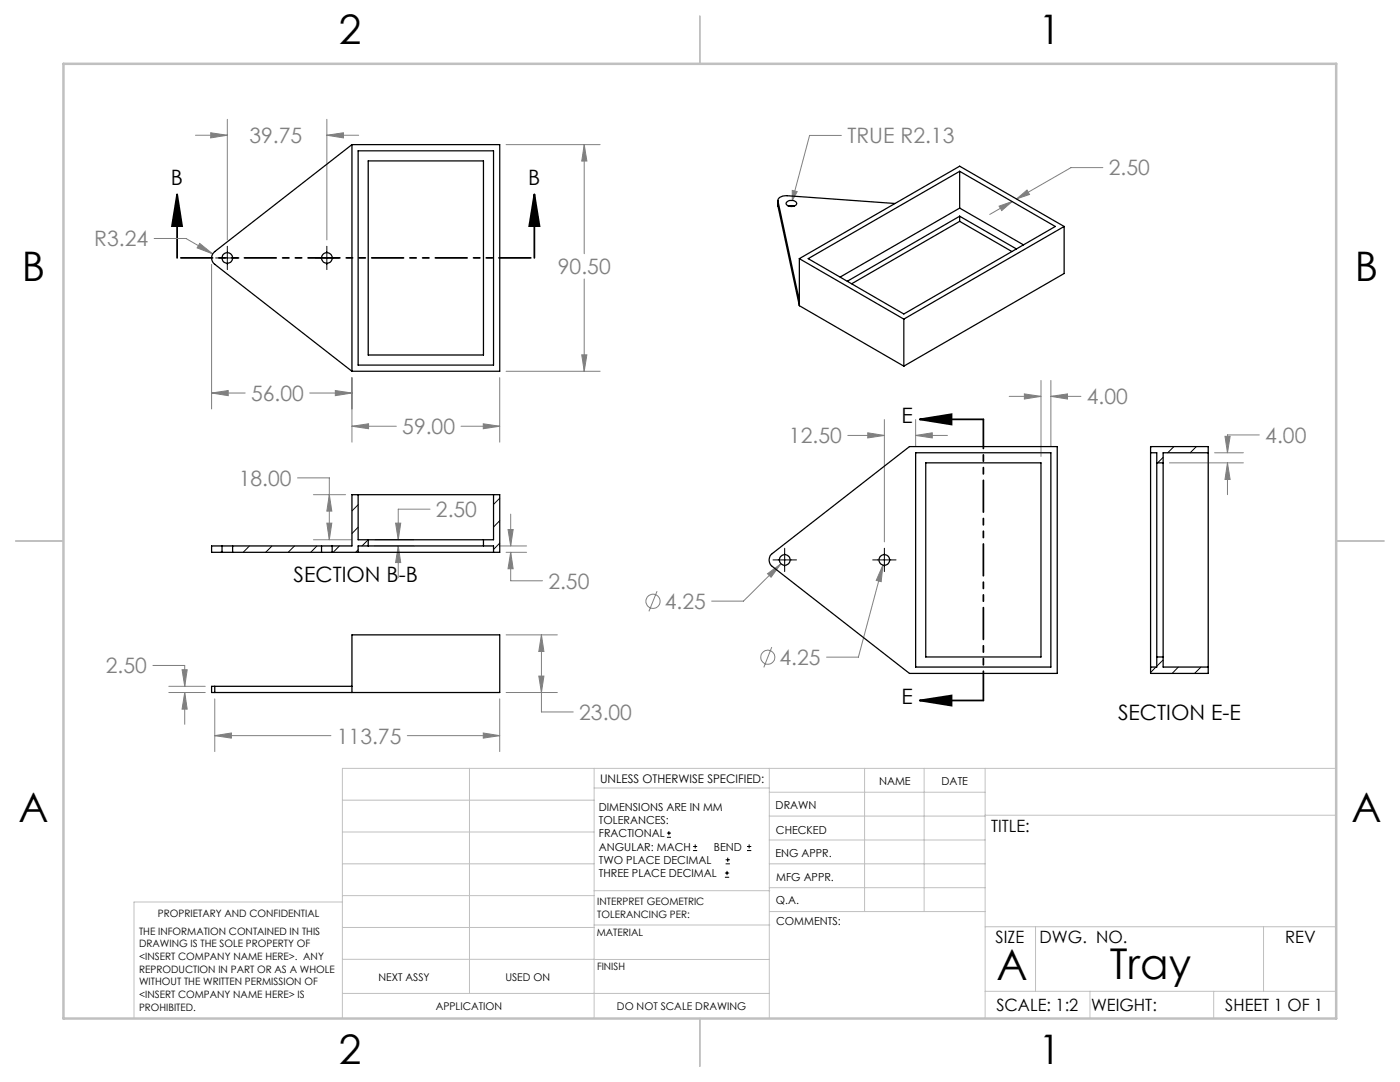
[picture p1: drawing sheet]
<svg xmlns="http://www.w3.org/2000/svg" width="279mm" height="216mm" viewBox="0 0 279 216" stroke-linecap="round" stroke-linejoin="round" font-family="sans-serif">
<g fill="none" stroke="#808080" stroke-width=".2">
<path d="M39 27h6.4M42.1 26.5l3.3 .5-3.3 .5zM45.4 23.8v24.1M65.2 23.8v24.1M65.2 27h6.4M65.2 27l3.3-.5v1zM101 28.9h18.8M116.6 28.9v21.7M116.6 28.9l.5 3.2h-1zM158.1 38l1 .2-1 1.8zM167.9 27h-6.3l-3.5 13M202.9 39.7l2.1-1.8 .5 .9z"/>
<path d="M220.1 33.4h-6.4l-10.8 6.3M30.8 47.6h6.3l5.3 3.1M39.9 48.6l2.5 2.1-3.1-1.2zM42.2 52.7v28.9M116.6 55.7v18.4M199.4 41.1l2.6-.9-2.1 1.8zM202 40.2l-4.5 2.6M42.2 78.4h6.7M42.2 78.4l3.3-.5v1.1zM61.8 78.4h8.4M66.9 77.9l3.3 .5-3.3 .6zM70.2 75.4v12.8"/>
<path d="M99.7 75.4v12.8M101 74.1h18.8M116.1 70.8h1l-.5 3.3zM201.4 79.1h6.4M204.4 78.6l3.4 .5-3.4 .5zM207.8 75.9v15.2M209.7 75.9v13.2M209.7 79.1h6M209.7 79.1l3.3-.5v1zM59.4 95.4h6.3v12.3M62.5 98.7h6.5M65.7 98.7l.5 3.3h-1z"/>
<path d="M70.2 85.1h8.9M70.2 85.1l3.4-.5v.9zM92 85.1h7.7M96.4 84.6l3.3 .5-3.3 .4zM169.2 86.9h7.3M173.2 86.4l3.3 .5-3.3 .5zM176.5 83.7v24.4M182.7 83.7v5.4M182.7 86.9h6.4M182.7 86.9l3.4-.5v1zM233.4 92.4h14.7M242.4 90.3h5.7"/>
<path d="M244.5 87.1h1l-.5 3.2zM245 92.4l.5 3.3h-1zM245 92.4v6.3M251.3 86.8h-6.3v3.5M62.5 107.7h7.7M65.2 104.4h1l-.5 3.3zM74.8 107.7h7.9M74.8 108.9h7.9M79 104.4h1l-.5 3.3zM79.5 108.9v6.4M79.5 108.9l.5 3.4h-1zM85.8 101.6h-6.3v6.1"/>
<path d="M99.8 108.9h5.3M101 110.2h4.1M101.4 105.7h1l-.5 3.2zM101.9 110.2v5.7h6.4M101.9 102.6v6.3M101.9 110.2l.5 3.3h-1zM131.1 118l-1.6 4M153.2 114.5l2.7-2-2 2.7zM155.9 112.5l-7.5 7.4h-6.4M176.2 112.7l-4.9 18.4h-6.3M176.2 112.7l-.3 3.4-1-.3zM30.5 132.8h6.4v4.1"/>
<path d="M33.7 138.2h7.3M33.7 136.9h7.3M36.3 133.6h1.1l-.5 3.3zM36.9 138.2v6.3M36.9 138.2l.5 3.3h-1.1zM42.9 139.5v10.5M99.7 139.5v10.5M101 126.7h10.2M101 138.2h10.2M107.5 134.9h1l-.4 3.3zM108.1 126.7v15.4h6.3M108.1 126.7l.4 3.3h-1z"/>
<path d="M154 129.1l-1.6 4.1M42.9 146.8h23.1M42.9 146.8l3.3-.5v1zM81.3 146.8h18.4M96.4 146.3l3.3 .5-3.3 .5z"/>
<circle cx="130.3" cy="120" r="1.41"/>
<circle cx="153.2" cy="131.1" r="1.41"/>
</g>
<g fill="none" stroke="#000" stroke-width=".2">
<path d="M43 51.5h4.7M45.4 49.1v4.7M62.9 51.5h4.7M65.2 49.1v4.7M154.3 111.7h4.7M156.6 109.4v4.7M174.2 111.7h4.6M176.5 109.4v4.7M133.1 167.1h.8M133.1 166.2h.8M133.5 165.8v.9M138.3 169.7h.8"/>
<path d="M138.3 168.9h.8M138.7 168.5v.8M144.7 175h.8M144.7 174.2h.8M144.8 172.4h.9M144.8 171.6h.9M145.1 173.8v.8M145.2 171.1v.9M149.1 169.7h.8M149.1 168.9h.8M149.5 168.5v.8"/>
</g>
<path d="M35.3 38.8l1 6.3h-2zM35.3 38.8v12.7M106.6 38.8l1.1 6.3h-2.1zM106.6 38.8v12.7M183.6 83.7l6.3-1v2zM183.6 83.7h12.7M183.6 139.8l6.3-1v2zM183.6 139.8h12.7" fill="none" stroke="#000" stroke-width=".35"/>
<path d="M106.7 51.5h-71.3" fill="none" stroke="#000" stroke-width=".35" stroke-dasharray="6.3 1.3 1.3 1.3 1.3 1.3" stroke-dashoffset="-.7"/>
<path d="M196.3 83.7v56.1" fill="none" stroke="#000" stroke-width=".35" stroke-dasharray="6.3 1.3 1.3 1.3 1.3 1.3" stroke-dashoffset=".5"/>
<g fill="none" stroke="#c0c0c0" stroke-width=".2">
<path d="M68.3 159.7h50.3M93.7 153.3v44.9M118.6 153.3v49.9M118.6 157.2h34.9M153.5 153.3v49.9M153.5 158.1h43.1M172.5 153.3v28.6M184.4 153.3v28.6M196.6 153.3v49.9M266.7 153.3h-198.4v49.9M68.3 178.7h50.3M68.3 172.4h50.3"/>
<path d="M68.3 166h50.3M68.3 180h-41.6v23.2M118.6 177.7h35M153.5 167.6h43.1M153.5 162.8h43.1M153.5 172.4h43.1M153.5 177.1h43.1M196.6 162.7h70.1M68.3 198.2h85.2M68.3 191.4l85.2 .1M68.3 185.1h50.3M118.6 184.6h35"/>
<path d="M153.6 181.9h43M196.6 197.8h70.1M196.6 184.9h70.1M206.7 184.9v12.9M217.5 197.8v5.4M242.2 197.8v5.4M252.2 184.9v12.9"/>
</g>
<path d="M139.7 3.2v9.5M3.1 107.9h9.6M266.7 107.9h9.5M139.7 203.2v9.6" fill="none" stroke="#c0c0c0" stroke-width=".25"/>
<path d="M12.7 12.7h254v190.5h-254z" fill="none" stroke="#c0c0c0" stroke-width=".5"/>
<path d="M106.6 38.8l1.1 6.3h-2.1zM35.3 38.8l1 6.3h-2zM183.6 83.7l6.3-1v2zM183.6 139.8l6.3-1v2z" fill="#000"/>
<path d="M116.1 70.8h1l-.5 3.3zM116.6 28.9l.5 3.2h-1zM70.2 85.1l3.4-.5v.9zM96.4 84.6l3.3 .5-3.3 .4zM66.9 77.9l3.3 .5-3.3 .6zM42.2 78.4l3.3-.5v1.1zM42.1 26.5l3.3 .5-3.3 .5zM65.2 27l3.3-.5v1zM39.9 48.6l-.6 .9 3.1 1.2zM158.1 38v2l1-1.8zM199.4 41.1l2.6-.9-2.1 1.8zM202.9 39.7l2.1-1.8 .5 .9zM108.1 126.7l.4 3.3h-1zM107.5 134.9h1l-.4 3.3zM42.9 146.8l3.3-.5v1zM96.4 146.3l3.3 .5-3.3 .5zM36.3 133.6h1.1l-.5 3.3zM36.9 138.2l.5 3.3h-1.1zM79 104.4h1l-.5 3.3zM79.5 108.9l.5 3.4h-1zM101.4 105.7h1l-.5 3.2zM101.9 110.2l.5 3.3h-1zM65.2 104.4h1l-.5 3.3zM65.7 98.7l.5 3.3h-1zM204.4 78.6l3.4 .5-3.4 .5zM209.7 79.1l3.3-.5v1zM182.7 86.9l3.4-.5v1zM173.2 86.4l3.3 .5-3.3 .5zM176.2 112.7l-1.3 3.1 1 .3zM153.2 114.5l.7 .7 2-2.7zM244.5 87.1h1l-.5 3.2zM245 92.4l.5 3.3h-1z" fill="#808080"/>
<g fill="none" stroke="#000" stroke-width=".25">
<path d="M70.2 28.9l-27.3 21.3a1.59 1.59 0 0 0 0 2.5l27.3 21.4M70.2 28.9h29.5v45.2h-29.5M70.2 28.9v45.2M71.5 30.1h27v42.7h-27zM73.5 32.1h23v38.7h-23zM191.5 34.2v7.3M155.3 40v1.1l4.2 19.9M157.1 40.3a1.19 1.19 0 0 1 1.9 .4 1.23 1.23 0 0 1-2.1-.2zM157.3 41.1h1.2M159.5 51.6l20.9 12.1M159.5 51.6v9.4M161.3 51.6l30.2-17.4 19.1 11-30.2 17.5z"/>
<path d="M178.6 40.6l-21.5-1.5a1.43 1.43 0 0 0-1.8 1l4.2 19.9M191.5 43.1l11.3 6.6M191.5 43.1l-22.4 13M191.5 41.5l12.8 7.4M191.5 41.5l-23.8 13.8M191.5 43.1v1.1M191.5 44.2l-21.5 12.4M191.5 44.2l10.5 6M212.4 45.2l-20.9-12-32 18.4M212.4 45.2l-32 18.5M212.4 45.2v9.4l-32 18.5M159.5 61l20.9 12.1"/>
<path d="M180.4 63.7v9.4M71.5 98.7v9h27v-9M182.7 90.3h27v42.8h-27zM184.7 92.4h23.1v38.7h-23.1zM229.6 89.1h11.5v45.3h-11.5zM229.6 90.3h1.3v42.8h-1.3M230.9 92.4h1.2M241.1 90.3h-9v42.8h9M44.3 110.2h2.1M44.3 108.9h2.1M44.3 108.9h-2.1v1.3h2.1M44.3 108.9v1.3"/>
<path d="M46.4 108.9v1.3M46.4 110.2h17.8M46.4 108.9h17.8M64.2 110.2h2.1M64.2 108.9h2.1M64.2 108.9v1.3M66.3 108.9h3.9v-10.2h29.5v11.5h-33.4M66.3 108.9v1.3M71.5 110.2v-1.3h27v1.3M73.5 107.7v1.2M96.5 107.7v1.2M153.9 110.7l27.6-21.6h29.5v45.3h-29.5l-27.4-21.4a1.66 1.66 0 0 1-.2-2.3z"/>
<path d="M42.9 136.9h-.7v1.3h.7M42.9 138.2h56.8v-11.5h-29.5v11.5M42.9 136.9v1.3M42.9 136.9h27.3M230.9 131.1h1.2"/>
<circle cx="45.4" cy="51.5" r="1.07"/>
<circle cx="65.2" cy="51.5" r="1.06"/>
<circle cx="156.6" cy="111.7" r="1.07"/>
<circle cx="176.5" cy="111.7" r="1.07"/>
</g>
<g fill="none" stroke="#000" stroke-width=".2">
<path d="M99.7 99.4l-1.2 1.2M229.8 89.1l-.2 .2M232.1 91.3l-1.1 1.1M234.3 89.1l-1.3 1.2M238.8 89.1l-1.3 1.2M44.3 110l-.2 .2M49.8 108.9l-1.3 1.3M54.3 108.9l-1.3 1.3M58.8 108.9l-1.3 1.3M63.3 108.9l-1.3 1.3M67.7 108.9l-1.2 1.3M71.5 100.7l-1.3 1.3"/>
<path d="M71.5 105.2l-1.3 1.3M71.5 109.7l-.5 .5M73.5 107.7l-1.3 1.2M99.7 103.9l-1.2 1.3M99.7 108.4l-1.2 1.2M230.7 133.1l-1.1 1.1M232.1 131.7l-1.2 1.2M235.2 133.1l-1.3 1.3M239.7 133.1l-1.3 1.3"/>
</g>
<g font-size="8.5">
<text x="198.9" y="195.5">A</text>
<text x="221.5" y="195.4">Tray</text>
</g>
<g font-size="8.1">
<text x="67.6" y="8.9">2</text>
<text x="207.3" y="8.9">1</text>
<text x="4.4" y="56.1">B</text>
<text x="270.4" y="56.1">B</text>
<text x="3.7" y="164.1">A</text>
<text x="269.7" y="164.1">A</text>
<text x="67.6" y="212.4">2</text>
<text x="207.3" y="212.4">1</text>
</g>
<g font-size="4.2" fill="#808080">
<text x="49.8" y="28.6">39.75</text>
<text x="169.1" y="28.6">TRUE R2.13</text>
<text x="221.3" y="35">2.50</text>
<text x="18.8" y="49.2">R3.24</text>
<text x="111.3" y="54.7">90.50</text>
<text x="50.1" y="80">56.00</text>
<text x="216.9" y="80.7">4.00</text>
<text x="80.3" y="86.6">59.00</text>
<text x="157.5" y="88.5">12.50</text>
<text x="252.5" y="88.4">4.00</text>
<text x="47.7" y="97">18.00</text>
<text x="87" y="103.2">2.50</text>
<text x="109.4" y="117.5">2.50</text>
<text x="132.7" y="121.5">4.25</text>
<text x="21.1" y="134.4">2.50</text>
<text x="155.6" y="132.7">4.25</text>
<text x="115.6" y="143.6">23.00</text>
<text x="67.2" y="148.4">113.75</text>
</g>
<g font-size="4.2">
<text x="34.1" y="37">B</text>
<text x="105.4" y="37">B</text>
<text x="179.9" y="84.4">E</text>
<text x="58.6" y="116.2">SECTION B-B</text>
<text x="179.9" y="140.5">E</text>
<text x="223.1" y="143.7">SECTION E-E</text>
</g>
<g font-size="3.4">
<text x="197.8" y="166">TITLE:</text>
<text x="198.7" y="188.1">SIZE</text>
<text x="207.5" y="188.1">DWG. NO.</text>
<text x="256.5" y="188.2">REV</text>
<text x="198.8" y="201.7">SCALE: 1:2</text>
<text x="217.7" y="201.8">WEIGHT:</text>
<text x="244.5" y="201.7">SHEET 1 OF 1</text>
</g>
<text font-size="2.4" x="119.8" y="156.2">UNLESS OTHERWISE SPECIFIED:</text>
<g font-size="2.2">
<text x="119.5" y="161.8">DIMENSIONS ARE IN MM</text>
<text x="154.8" y="161.4">DRAWN</text>
<text x="175.4" y="156.6">NAME</text>
<text x="187.9" y="156.7">DATE</text>
<text x="119.5" y="164.4">TOLERANCES:</text>
<text x="119.5" y="167.1">FRACTIONAL</text>
<text x="154.9" y="166.3">CHECKED</text>
<text x="119.5" y="169.7">ANGULAR: MACH</text>
<text x="119.5" y="172.4">TWO PLACE DECIMAL</text>
<text x="142.5" y="169.7">BEND</text>
<text x="154.8" y="171">ENG APPR.</text>
<text x="119.5" y="175">THREE PLACE DECIMAL</text>
<text x="154.9" y="175.7">MFG APPR.</text>
<text x="154.9" y="180.4">Q.A.</text>
<text x="154.9" y="184.6">COMMENTS:</text>
</g>
<g font-size="2.1">
<text x="75.5" y="195.7">NEXT ASSY</text>
<text x="100.9" y="195.7">USED ON</text>
<text x="86.9" y="201.5">APPLICATION</text>
<text x="123.1" y="201.6">DO NOT SCALE DRAWING</text>
</g>
<g font-size="2">
<text x="31.5" y="182.9">PROPRIETARY AND CONFIDENTIAL</text>
<text x="119.2" y="180.6">INTERPRET GEOMETRIC</text>
<text x="119.2" y="183.1">TOLERANCING PER:</text>
<text x="27.8" y="186.5">THE INFORMATION CONTAINED IN THIS</text>
<text x="27.8" y="189">DRAWING IS THE SOLE PROPERTY OF</text>
<text x="27.8" y="191.6">&lt;INSERT COMPANY NAME HERE&gt;. ANY</text>
<text x="119.1" y="186.7">MATERIAL</text>
<text x="27.8" y="194.1">REPRODUCTION IN PART OR AS A WHOLE</text>
<text x="27.8" y="196.6">WITHOUT THE WRITTEN PERMISSION OF</text>
<text x="119.1" y="193.5">FINISH</text>
<text x="27.8" y="199.1">&lt;INSERT COMPANY NAME HERE&gt; IS</text>
<text x="27.8" y="201.7">PROHIBITED.</text>
</g>
</svg>
